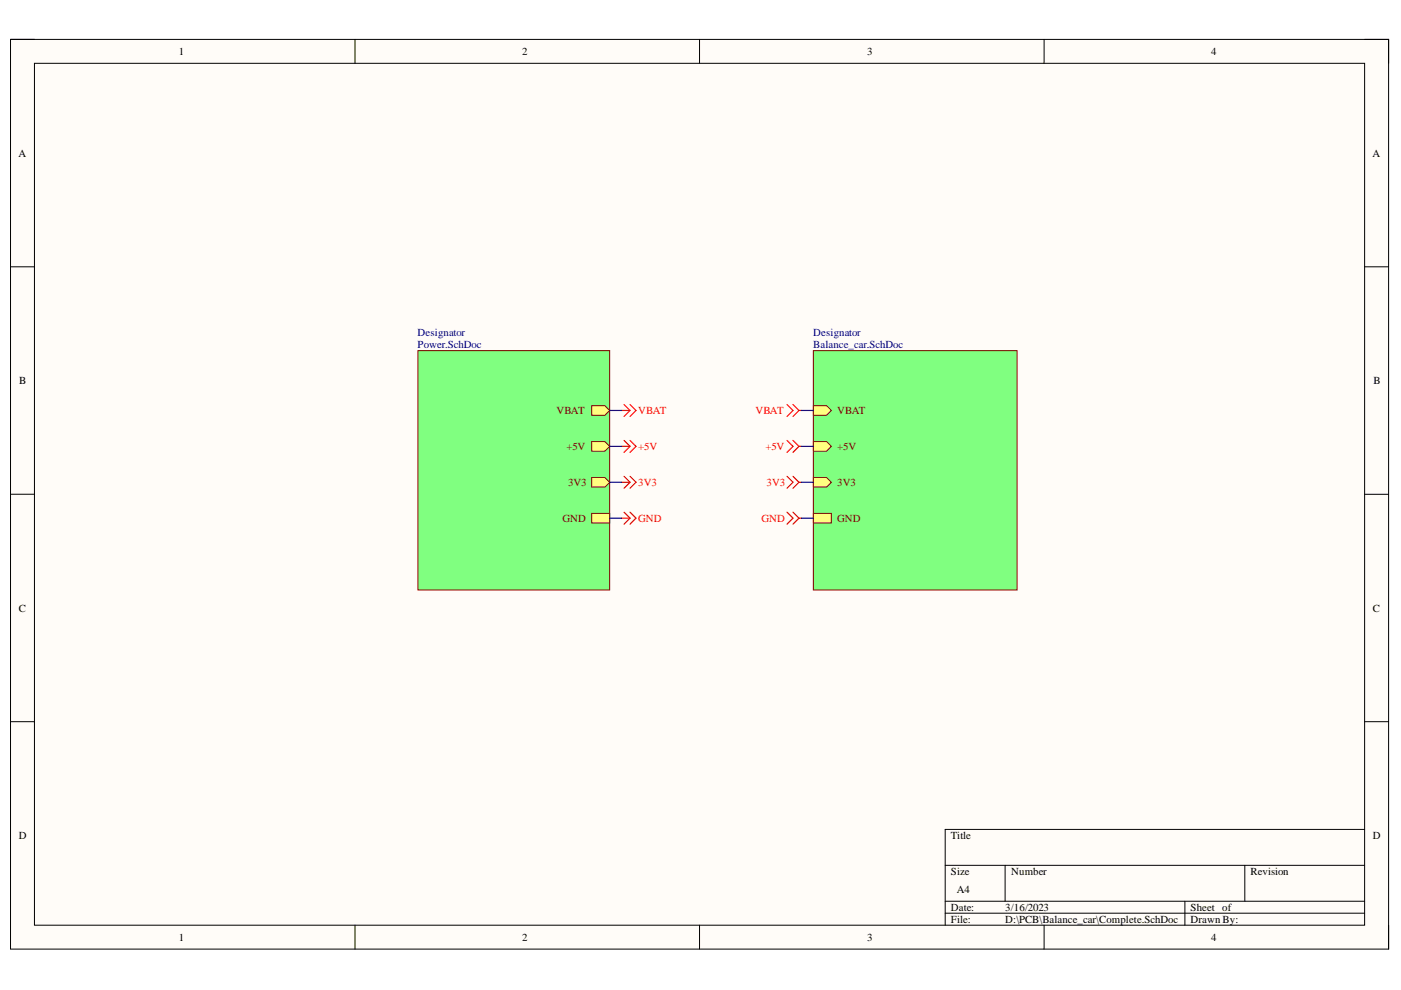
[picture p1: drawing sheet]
<svg xmlns="http://www.w3.org/2000/svg" width="297mm" height="210mm" viewBox="0 0 297 210" stroke-linecap="round" stroke-linejoin="round" font-family="sans-serif">
<path d="M2.2 8.4h292.2v192.8h-292.2z" fill-rule="evenodd" fill="#fffcf8"/>
<path d="M2.2 8.4h292.2v192.8h-292.2z" fill="none" stroke="#000" stroke-width=".21"/>
<path d="M7.3 13.4h282v182.8h-282z" fill-rule="evenodd" fill="#fffcf8"/>
<g fill="none" stroke="#000" stroke-width=".21">
<path d="M2.2 8.3h5.1M7.3 13.4h282v182.8h-282zM75.3 8.3v5.1M148.3 8.3v5.1M221.4 8.4v5M289.3 8.4h5.1v5M2.2 56.6h5.1M289.3 56.6h5.1M2.2 104.8h5.1M289.3 104.8h5.1M2.2 153h5.1M289.3 153h5.1"/>
<path d="M289.3 175.9h-88.9v20.3M75.3 196.2v5M148.3 196.2v5M200.4 183.5h88.9M200.4 191.1h88.9M200.4 193.6h88.9M213.1 183.5v7.6M221.4 196.2v5M251.2 191.1v5.1M263.9 183.5v7.6M294.4 196.2v5"/>
</g>
<path d="M88.6 74.3h40.7v50.8h-40.7z" fill-rule="evenodd" fill="#80ff80"/>
<path d="M88.6 74.3h40.7v50.8h-40.7z" fill="none" stroke="#800000" stroke-width=".21"/>
<path d="M125.4 86h2.8l1.1 1-1.1 1h-2.8z" fill-rule="evenodd" fill="#ffff80"/>
<path d="M125.4 86h2.8l1.1 1-1.1 1h-2.8z" fill="none" stroke="#800000" stroke-width=".21"/>
<path d="M125.4 93.6h2.8l1.1 1-1.1 1.1h-2.8z" fill-rule="evenodd" fill="#ffff80"/>
<path d="M125.4 93.6h2.8l1.1 1-1.1 1.1h-2.8z" fill="none" stroke="#800000" stroke-width=".21"/>
<path d="M125.4 108.9h3.9v2h-3.9z" fill-rule="evenodd" fill="#ffff80"/>
<path d="M125.4 108.9h3.9v2h-3.9z" fill="none" stroke="#800000" stroke-width=".21"/>
<path d="M125.4 101.2h2.8l1.1 1.1-1.1 1h-2.8z" fill-rule="evenodd" fill="#ffff80"/>
<path d="M125.4 101.2h2.8l1.1 1.1-1.1 1h-2.8z" fill="none" stroke="#800000" stroke-width=".21"/>
<path d="M172.4 74.3h43.2v50.8h-43.2z" fill-rule="evenodd" fill="#80ff80"/>
<path d="M172.4 74.3h43.2v50.8h-43.2z" fill="none" stroke="#800000" stroke-width=".21"/>
<path d="M172.4 86h2.9l1 1-1 1h-2.9z" fill-rule="evenodd" fill="#ffff80"/>
<path d="M172.4 86h2.9l1 1-1 1h-2.9z" fill="none" stroke="#800000" stroke-width=".21"/>
<path d="M172.4 93.6h2.9l1 1-1 1.1h-2.9z" fill-rule="evenodd" fill="#ffff80"/>
<path d="M172.4 93.6h2.9l1 1-1 1.1h-2.9z" fill="none" stroke="#800000" stroke-width=".21"/>
<path d="M172.4 108.9h3.9v2h-3.9z" fill-rule="evenodd" fill="#ffff80"/>
<path d="M172.4 108.9h3.9v2h-3.9z" fill="none" stroke="#800000" stroke-width=".21"/>
<path d="M172.4 101.2h2.9l1 1.1-1 1h-2.9z" fill-rule="evenodd" fill="#ffff80"/>
<path d="M172.4 101.2h2.9l1 1.1-1 1h-2.9z" fill="none" stroke="#800000" stroke-width=".21"/>
<g fill="none" stroke="#f00" stroke-width=".25">
<path d="M131.8 94.6h1.8M131.8 87h1.8M132.3 93.4l1.3 1.2M132.3 85.8l1.3 1.2M133.6 94.6l-1.3 1.3M133.6 93.4l1.2 1.2-1.2 1.3M133.6 87l-1.3 1.3M133.6 85.8l1.2 1.2-1.2 1.3M166.9 93.4l1.2 1.2-1.2 1.3M166.9 85.8l1.2 1.2-1.2 1.3M168.1 93.4l1.3 1.2M168.1 85.8l1.3 1.2"/>
<path d="M169.4 94.6h.5M169.4 94.6l-1.3 1.3M169.4 87l-1.3 1.3M169.4 87h.5M131.8 109.9h1.8M131.8 102.3h1.8M132.3 108.6l1.3 1.3M132.3 101l1.3 1.3M133.6 109.9l-1.3 1.2M133.6 108.6l1.2 1.3-1.2 1.2M133.6 102.3l-1.3 1.2M133.6 101l1.2 1.3-1.2 1.2"/>
<path d="M166.9 108.6l1.2 1.3-1.2 1.2M166.9 101l1.2 1.3-1.2 1.2M168.1 108.6l1.3 1.3M168.1 101l1.3 1.3M169.4 109.9h.5M169.4 109.9l-1.3 1.2M169.4 102.3h.5M169.4 102.3l-1.3 1.2"/>
</g>
<path d="M129.3 94.6h2.5M129.3 87h2.5M169.9 94.6h2.5M169.9 87h2.5M129.3 109.9h2.5M129.3 102.3h2.5M169.9 109.9h2.5M169.9 102.3h2.5" fill="none" stroke="#000080" stroke-width=".25"/>
<g font-size="2.3">
<text x="37.9" y="11.7">1</text>
<text x="110.7" y="11.7">2</text>
<text x="183.9" y="11.7">3</text>
<text x="256.8" y="11.7">4</text>
<text x="3.9" y="33.3">A</text>
<text x="291" y="33.3">A</text>
<text x="4.1" y="81.4">B</text>
<text x="291.2" y="81.4">B</text>
<text x="4" y="129.7">C</text>
<text x="291.1" y="129.7">C</text>
<text x="4" y="177.9">D</text>
<text x="201.6" y="177.9">Title</text>
<text x="291.1" y="177.9">D</text>
<text x="201.6" y="185.5">Size</text>
<text x="214.4" y="185.5">Number</text>
<text x="265.1" y="185.5">Revision</text>
<text x="202.9" y="189.3">A4</text>
<text x="201.6" y="193.1">Date:</text>
<text x="201.6" y="195.7">File:</text>
<text x="213.1" y="193.1">3/16/2023</text>
<text x="213.1" y="195.7">D:\PCB\Balance_car\Complete.SchDoc</text>
<text x="252.4" y="193.1">Sheet of</text>
<text x="252.4" y="195.7">Drawn By:</text>
<text x="37.9" y="199.5">1</text>
<text x="110.7" y="199.5">2</text>
<text x="183.9" y="199.5">3</text>
<text x="256.8" y="199.5">4</text>
</g>
<g font-size="2.3" fill="#000080">
<text x="88.5" y="71.3">Designator</text>
<text x="172.4" y="71.3">Designator</text>
<text x="88.5" y="73.8">Power.SchDoc</text>
<text x="172.4" y="73.8">Balance_car.SchDoc</text>
</g>
<g font-size="2.3" fill="#800000">
<text x="118" y="87.8">VBAT</text>
<text x="177.5" y="87.8">VBAT</text>
<text x="120.1" y="95.5">+5V</text>
<text x="177.5" y="95.5">+5V</text>
<text x="120.4" y="103.1">3V3</text>
<text x="177.5" y="103.1">3V3</text>
<text x="119.2" y="110.7">GND</text>
<text x="177.5" y="110.7">GND</text>
</g>
<g font-size="2.3" fill="#f00">
<text x="135.3" y="87.8">VBAT</text>
<text x="160.2" y="87.8">VBAT</text>
<text x="135.3" y="95.5">+5V</text>
<text x="162.3" y="95.5">+5V</text>
<text x="135.3" y="103.1">3V3</text>
<text x="162.5" y="103.1">3V3</text>
<text x="135.3" y="110.7">GND</text>
<text x="161.4" y="110.7">GND</text>
</g>
</svg>
